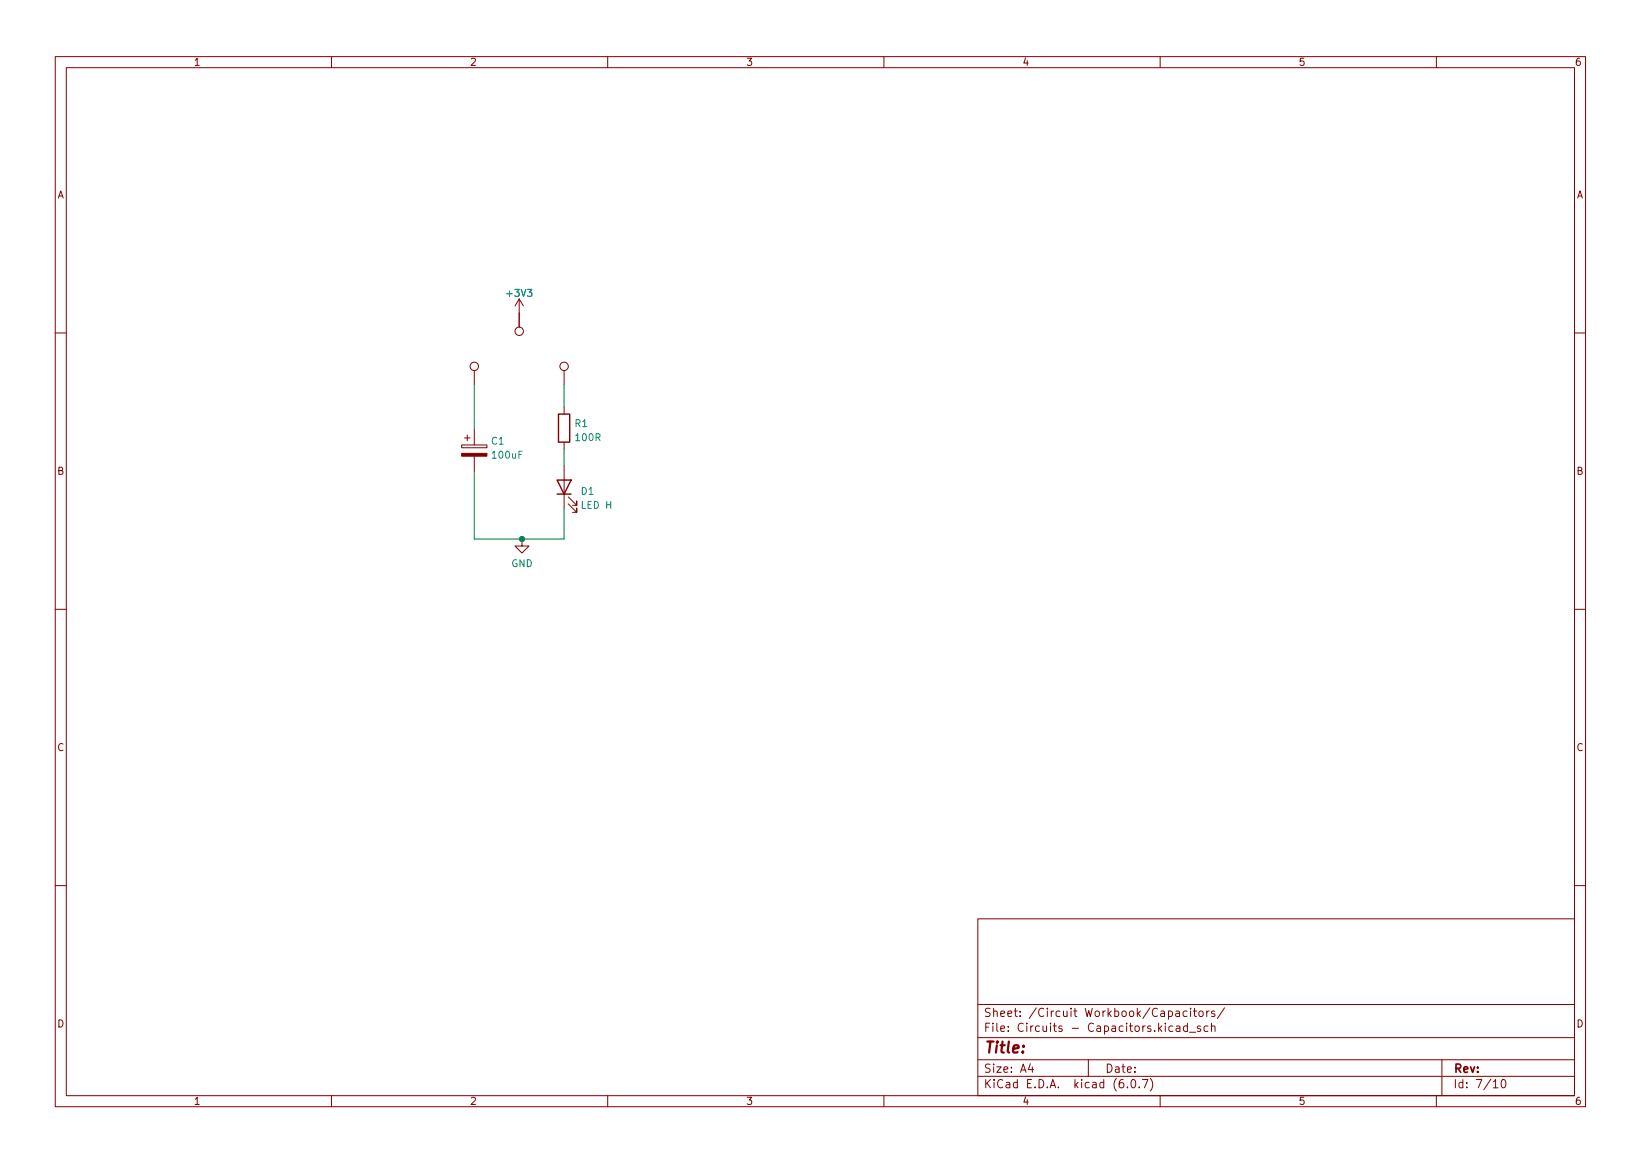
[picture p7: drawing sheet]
<svg xmlns="http://www.w3.org/2000/svg" width="297mm" height="210mm" viewBox="0 0 297 210" stroke-linecap="round" stroke-linejoin="round" font-family="sans-serif">
<g fill="none" stroke="#840000" stroke-width=".18">
<path d="M10 10.2h277v190.1h-277zM12 12.2h273v186.1h-273zM60 10.2v2M110 10.2v2M160 10.2v2M210 10.2v2M260 10.2v2M94 54.1l-.8 1.3M94 54.1v5.1M94 54.1l.7 1.3M10 60.2h2M84.1 79.2h1"/>
<path d="M84.6 78.7v1.1M85.9 67.1v2.5M85.9 77.7v2.8M102.1 67.1v2.5M102.1 73.7v1.2M285 60.2h2M83.6 80.5h4.5v.5h-4.5zM85.9 82.5v2.8M94.5 97.5v1.3h1.3l-1.3 1.3-1.3-1.3h1.3M102.1 80v1.3M102.1 84.3v7.6M102.9 91.2l1.5 1.5v-.8v.8h-.8"/>
<path d="M102.9 89.9l1.5 1.5v-.7v.7h-.8M10 110.2h2M285 110.2h2M10 160.2h2M177 166.3h108v32h-108zM285 160.2h2M60 198.3v2M110 198.3v2M160 198.3v2M177 194.8h108M177 191.8h108M177 187.8h108"/>
<path d="M177 181.8h108M186.5 192.5l-.4 1h1M186.9 193v1M197 191.8v3M204.1 196.7v.1M204.9 195.4l.2-.1a.8 .8 0 0 1 .5 .8 .8 .8 0 0 1-.5 .7 1 1 0 0 1-.2-1.4zM206.2 196.7v.1M206.8 195.3h1l-.7 1.5M208.2 195.1a1.72 1.72 0 0 1 0 2.3M210 198.3v2M212.3 185.7l-.4-.1-.3 .3v.4l.1 .3h.6M212.9 183h.5l.1 .9"/>
<path d="M212.9 185.7h.6l.1 .9M213.5 183.3l-.5 .1a.29 .29 0 0 0-.2 .2 .29 .29 0 0 0 .2 .3h.5M213.6 186l-.5 .1a.29 .29 0 0 0-.2 .2 .29 .29 0 0 0 .2 .3h.5M214.9 183l-.5-.1-.3 .3v.4l.2 .3h.6M214.9 185.7l-.4-.1-.3 .3v.4l.2 .3h.5M214.9 185.1v1.5M215.3 186.8h1.1M215.5 182.4v.2M215.5 182.9v1M216 182.9h.6M216.2 182.4v1.3l.4 .2M217.1 183.1l.2-.2 .4 .2 .1 .5-.2 .3h-.3l-.2-.1z"/>
<path d="M217.3 185.7l-.4-.1-.2 .2 .1 .3 .5 .1v.4h-.6M218.4 182.9v1M218.6 185.7l-.4-.1-.3 .3v.4l.2 .3h.5M218.9 182.9l-.3 .1-.2 .2M219.3 185.8l.2-.2 .4 .1v.9M219.3 185.1v1.5M219.9 183l-.4-.1-.2 .2 .1 .3 .5 .1v.4h-.6M221.6 182.4l-1.2 1.9M260 198.3v2M261 191.8v6.5M270.3 195.8l.4-.5v1.5M270.3 196.8h.9"/>
<path d="M271.9 195.4l.2-.1a.8 .8 0 0 1 .5 .8 .8 .8 0 0 1-.5 .7 1 1 0 0 1-.2-1.4z"/>
<circle cx="94" cy="59.9" r=".76"/>
<circle cx="85.9" cy="66.3" r=".76"/>
<circle cx="102.1" cy="66.3" r=".76"/>
</g>
<path d="M101.1 74.9h2v5.1h-2zM100.8 86.9h2.6l-1.3 2.5zM100.8 89.4h2.6" fill="none" stroke="#840000" stroke-width=".25"/>
<path d="M83.6 82h4.5v.5h-4.5z" fill="#840000" stroke="#840000" stroke-width=".18"/>
<path d="M85.9 69.6v8.1M102.1 69.6v4.1M85.9 85.3v12.2h16.2v-5.6M102.1 81.3v3" fill="none" stroke="#008400" stroke-width=".18"/>
<circle cx="94.5" cy="97.5" r=".46" fill="#008400" stroke="#008400" stroke-width=".18"/>
<text font-size="2.8" fill="#840000" x="178" y="190.6">Title:</text>
<g font-size="2.1" fill="#840000">
<text x="178" y="184">Sheet: /Circuit Workbook/Capacitors/</text>
<text x="178" y="186.7">File: Circuits - Capacitors.kicad_sch</text>
<text x="178" y="196.9">KiCad E.D.A. kicad (6.0.7)</text>
<text x="178" y="194.1">Size: A4</text>
<text x="200" y="194.1">Date:</text>
<text x="263" y="194.1">Rev:</text>
<text x="263" y="196.9">Id: 7/10</text>
</g>
<g font-size="1.8" fill="#840000">
<text x="35" y="11.9">1</text>
<text x="85" y="11.9">2</text>
<text x="135" y="11.9">3</text>
<text x="185" y="11.9">4</text>
<text x="235" y="11.9">5</text>
<text x="285" y="11.9">6</text>
<text x="10.3" y="35.9">A</text>
<text x="285.3" y="35.9">A</text>
<text x="10.3" y="85.9">B</text>
<text x="285.3" y="85.9">B</text>
<text x="10.3" y="135.9">C</text>
<text x="285.3" y="135.9">C</text>
<text x="10.3" y="185.9">D</text>
<text x="285.3" y="185.9">D</text>
<text x="35" y="199.9">1</text>
<text x="85" y="199.9">2</text>
<text x="135" y="199.9">3</text>
<text x="185" y="199.9">4</text>
<text x="235" y="199.9">5</text>
<text x="285" y="199.9">6</text>
</g>
<g font-size="1.8" fill="#008484">
<text x="91.9" y="53.7">+3V3</text>
<text x="104.1" y="77.3">R1</text>
<text x="89" y="80.4">C1</text>
<text x="89.2" y="83">100uF</text>
<text x="104.3" y="79.8">100R</text>
<text x="105.2" y="89.5">D1</text>
<text x="105.3" y="92.1">LED H</text>
<text x="92.5" y="102.6">GND</text>
</g>
</svg>
